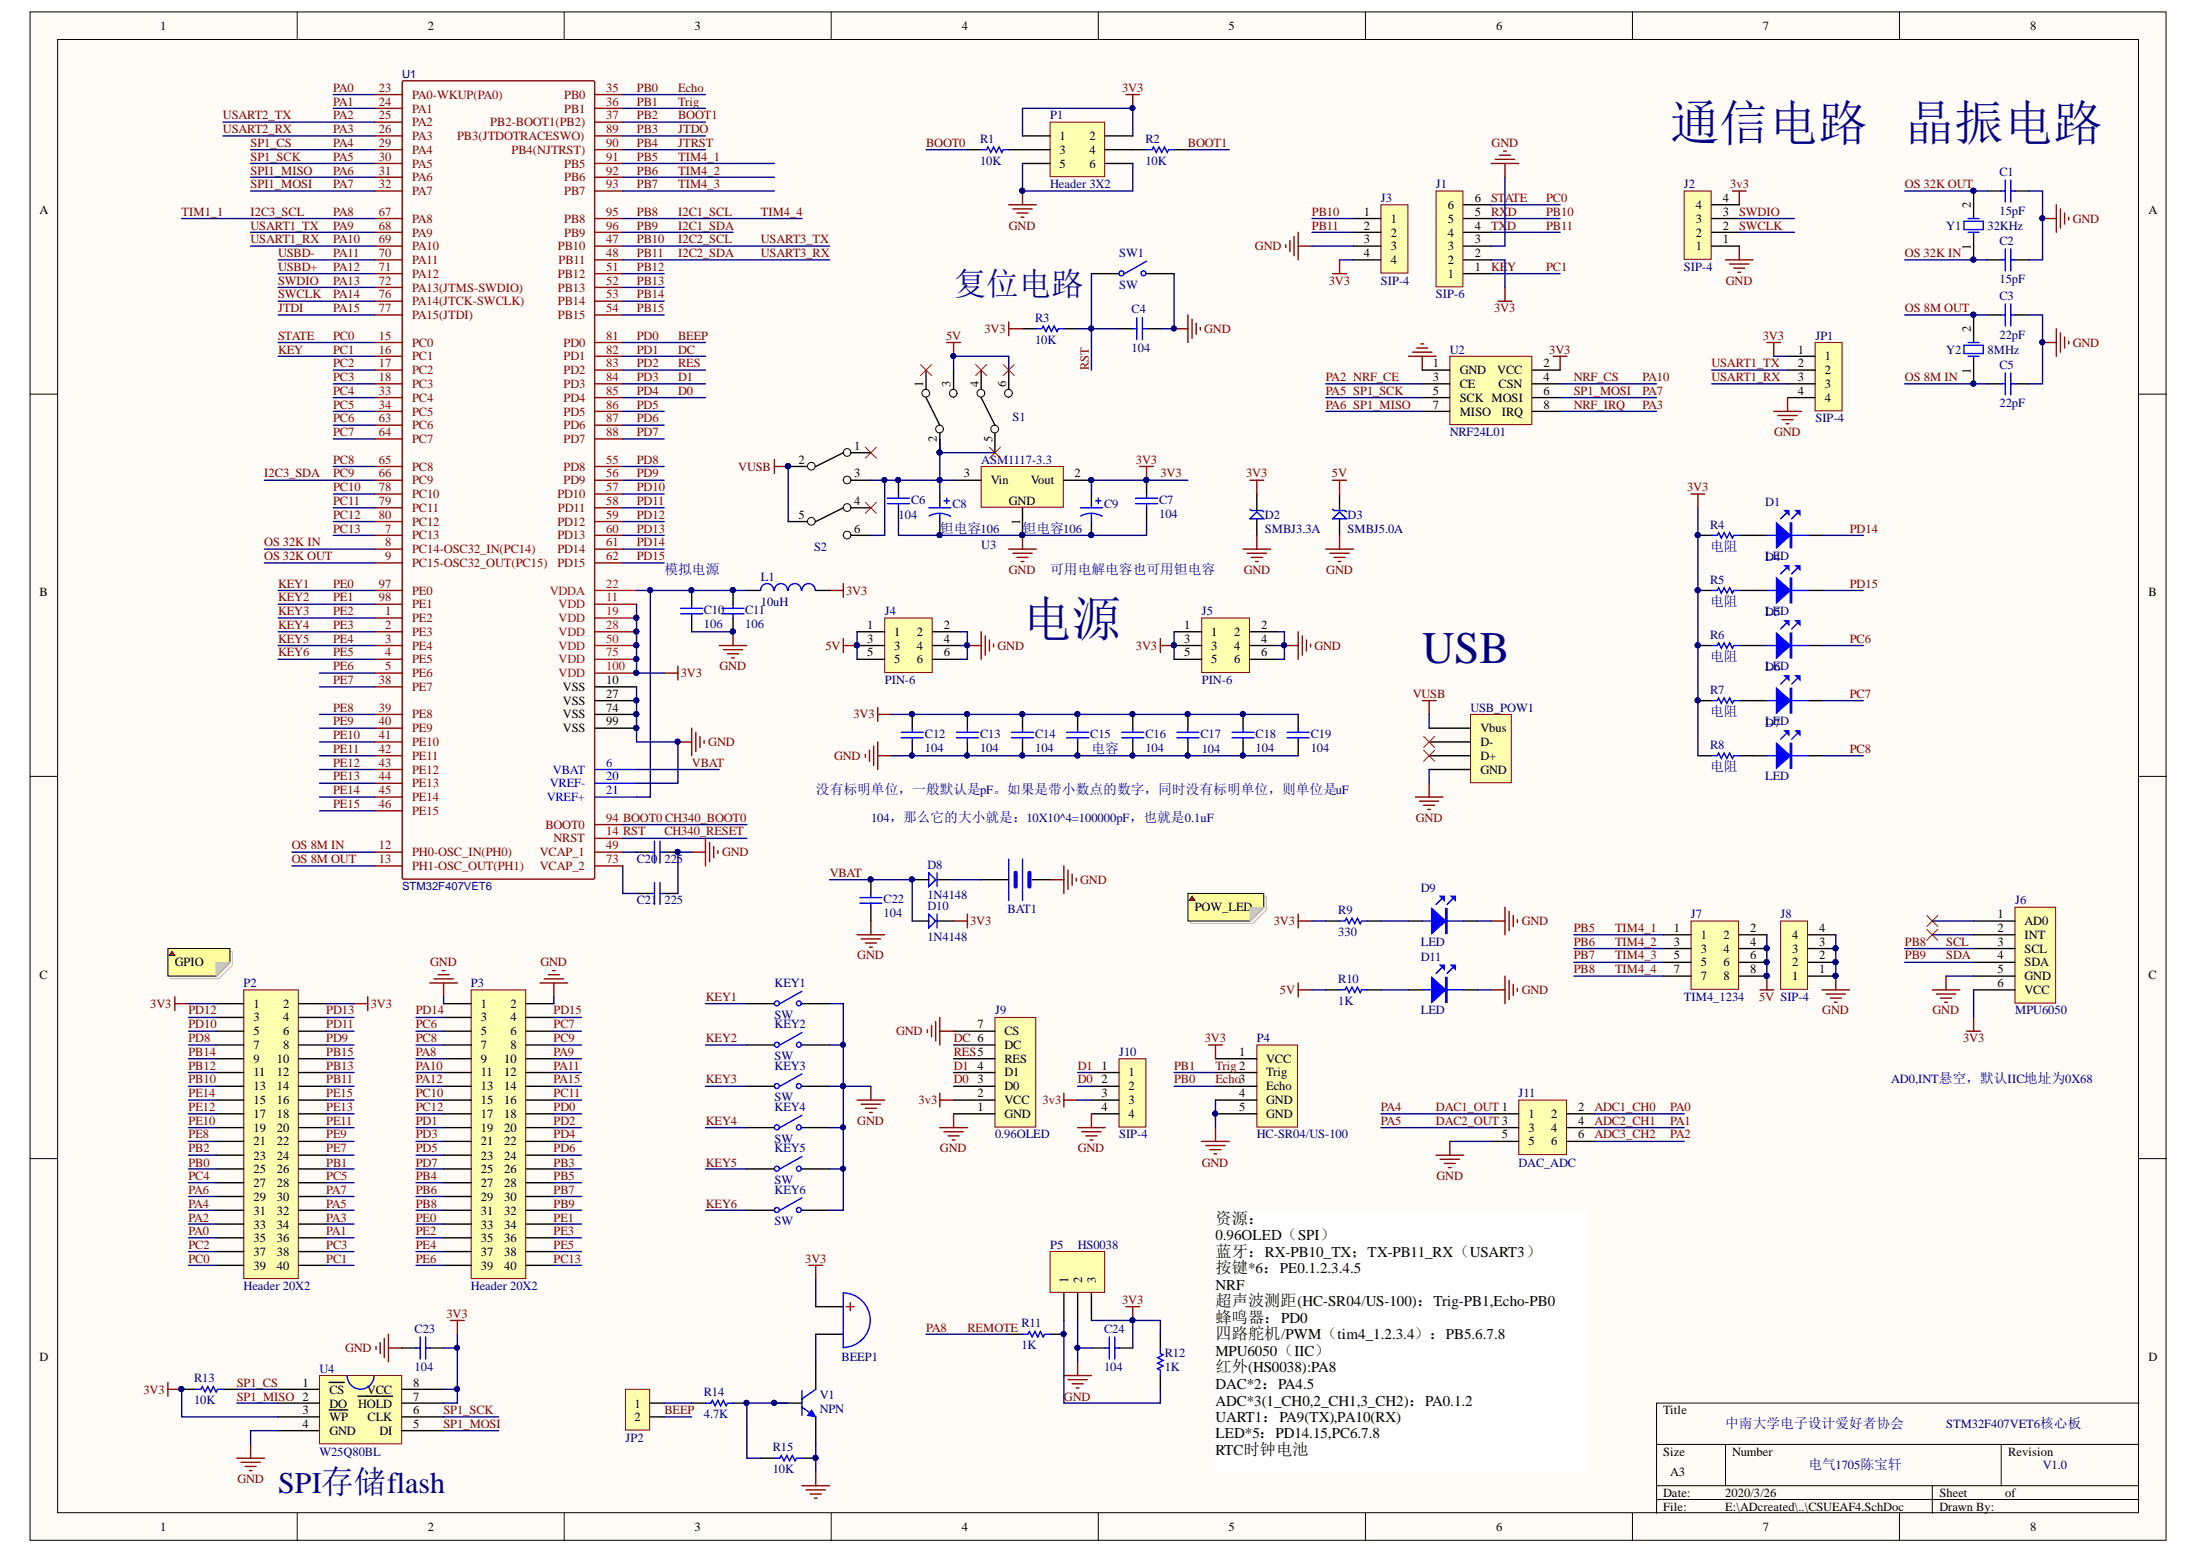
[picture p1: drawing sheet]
# Altium project CSUEAF4.PrjPcb
1 sheet, 88 parts. Net scope: global (net labels, ports and power ports of the same name join across sheets).
Board files: CSUEAF4_v2.0.PcbDoc, CSUEAF4_v2.0(no polygon).PcbDoc

## Sheet CSUEAF4.SchDoc
size A3

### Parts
BAT1  BATT  [BATM]  (value not drawn)
BEEP1  蜂鸣器  [蜂鸣器0905]  (value not drawn)
C1  15pF  [C0603]
C2  15pF  [C0603]
C3  22pF  [C0603]
C4  104  [C0603]
C5  22pF  [C0603]
C6  104  [C0603]
C7  104  [C0603]
C8  钽电容106  [3216-ce]
C9  钽电容106  [3216-ce]
C10  106  [C0603]
C11  106  [C0603]
C12  104  [C0603]
C13  104  [C0603]
C14  104  [C0603]
C15  电容  [C0603]
C16  104  [C0603]
C17  104  [C0603]
C18  104  [C0603]
C19  104  [C0603]
C20  225  [C0603]
C21  225  [C0603]
C22  104  [C0603]
C23  104  [C0603]
C24  104  [C0603]
D1  LED  [LED 0603B]
D2  SMBJ3.3A  [SMBJ]
D3  SMBJ5.0A  [SMBJ]
D4  LED  [LED 0603B]
D5  LED  [LED 0603B]
D6  LED  [LED 0603B]
D7  LED  [LED 0603B]
D8  1N4148  [DO-35]
D9  LED  [LED 0603G]
D10  1N4148  [DO-35]
D11  LED  [LED 0603G]
J1  SIP-6  [2.54排针1X6]
J2  SIP-4  [2.54XH接插件4P]
J3  SIP-4  [2.54排针1X4]
J4  PIN-6  [2.54排针2X3]
J5  PIN-6  [2.54排针2X3]
J6  MPU6050  [2.54排针1X6]
J7  TIM4_1234  [2.54排针2X4]
J8  SIP-4  [2.54排针1X4]
J9  0.96OLED  [OLED 0.96-SPI _无定位孔]
J10  SIP-4  [2.54排针1X4]
J11  DAC_ADC  [2.54排针2X3]
JP1  SIP-4  [2.54排针1X4]
JP2  JX2  [SIP2]  (value not drawn)
KEY1  SW  [按键微动开关3*6]
KEY2  SW  [按键微动开关3*6]
KEY3  SW  [按键微动开关3*6]
KEY4  SW  [按键微动开关3*6]
KEY5  SW  [按键微动开关3*6]
KEY6  SW  [按键微动开关3*6]
L1  10uH  [L0603]
P1  Header 3X2  [HDR2X3]
P2  Header 20X2  [HDR2X20]
P3  Header 20X2  [HDR2X20]
P4  HC-SR04/US-100  [HDR1X5]
P5  HS0038  [HDR1X3]
R1  10K  [R0603]
R2  10K  [R0603]
R3  10K  [R0603]
R4  电阻  [R0603]
R5  电阻  [R0603]
R6  电阻  [R0603]
R7  电阻  [R0603]
R8  电阻  [R0603]
R9  330  [R0603]
R10  1K  [R0603]
R11  1K  [R0603]
R12  1K  [R0603]
R13  10K  [R0603]
R14  4.7K  [R0603]
R15  10K  [R0603]
S1  SWITCH-6  [自锁开关5.8*5.8]  (value not drawn)
S2  SWITCH-6  [自锁开关5.8*5.8]  (value not drawn)
SW1  SW  [按键微动开关3*6]
U1  STM32F407VET6  [LQFP100]
U2  NRF24L01  [2.54排针2X4]
U3  AMS1117-3V3  [SOT223]  (value not drawn)
U4  W25Q80BL  [W25Q-SO8]
USB_POW1  (no value)  [MICRO-USB-5P4脚无定位孔]
V1  NPN  [SOT-23]
Y1  32KHz  [OSC-2x6-WI-B]
Y2  8MHz  [OSC-HC-49S]

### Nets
3V3: BEEP1.1(A) C7.2 C9.1 C12.2 C13.2 C14.2 C15.2 C16.2 C17.2 C18.2 C19.2 C23.1 C24.1 D2.2 D10.2 J1.2 J2.4 J3.4 J5.1 J5.3 J5.5 J6.6(VCC) J9.2(VCC) J10.3 JP1.1 L1.2 P1.1 P1.2 P2.1 P2.2 P4.1(VCC) P5.3 R3.1 R4.2 R5.2 R6.2 R7.2 R8.2 R9.2 R12.1 R13.2 U1.11(VDD) U1.19(VDD) U1.28(VDD) U1.50(VDD) U1.75(VDD) U1.100(VDD) U2.2(VCC) U3.2(Vout) U4.3(~{WP}) U4.7(~{HOLD}) U4.8(VCC)
5V: D3.2 J4.1 J4.3 J4.5 J7.2 J7.4 J7.6 J7.8 R10.2 S1.3 S1.6
GND: BAT1.2(GND) C1.1 C2.1 C3.1 C4.1 C5.1 C6.1 C7.1 C8.2 C9.2 C10.1 C11.1 C12.1 C13.1 C14.1 C15.1 C16.1 C17.1 C18.1 C19.1 C20.2 C21.2 C22.1 C23.2 C24.2 D2.1 D3.1 D9.K D11.K J1.3 J2.1 J3.3 J4.2 J4.4 J4.6 J5.2 J5.4 J5.6 J6.5(GND) J8.1 J8.2 J8.3 J8.4 J9.1(GND) J9.7(CS) J10.4 J11.5 JP1.4 KEY1.2(NO) KEY2.2(NO) KEY3.2(NO) KEY4.2(NO) KEY5.2(NO) KEY6.2(NO) P1.5 P1.6 P3.1 P3.2 P4.4(GND) P4.5(GND) P5.2 R15.1 SW1.2(NO) U1.10(VSS) U1.20(VREF-) U1.27(VSS) U1.74(VSS) U1.99(VSS) U2.1(GND) U3.1(GND) U4.4(GND) USB_POW1.5(GND) V1.2(E)
VUSB: S2.2 S2.5 USB_POW1.1(Vbus)
ADC1_CH0: J11.2 P2.35 U1.23(PA0-WKUP(PA0))  [also labelled PA0]
ADC2_CH1: J11.4 P2.36 U1.24(PA1)  [also labelled PA1]
ADC3_CH2: J11.6 P2.33 U1.25(PA2) U2.3(CE)  [also labelled NRF_CE, PA2, USART2_TX]
BEEP: JP2.2 P3.18 U1.81(PD0)  [also labelled PD0]
BOOT0: R1.2 U1.94(BOOT0)  [also labelled CH340_BOOT0]
BOOT1: P2.23 R2.1 U1.37(PB2-BOOT1(PB2))  [also labelled PB2]
CH340_RESET: C4.2 R3.2 SW1.1(COMMON) U1.14(NRST)  [also labelled RST]
D0: J9.3(D0) J10.2 P3.22 U1.85(PD4)  [also labelled PD4]
D1: J9.4(D1) J10.1 P3.21 U1.84(PD3)  [also labelled PD3]
DAC1_OUT: J11.1 P2.31 R13.1 U1.29(PA4) U4.1(~{CS})  [also labelled PA4, SP1_CS]
DAC2_OUT: J11.3 P2.32 U1.30(PA5) U2.5(SCK) U4.6(CLK)  [also labelled PA5, SP1_SCK]
DC: J9.6(DC) P3.19 U1.82(PD1)  [also labelled PD1]
Echo: P2.25 P4.3(Echo) U1.35(PB0)  [also labelled PB0]
I2C1_SCL: J6.3(SCL) J7.7 P3.31 U1.95(PB8)  [also labelled PB8, SCL, TIM4_4]
I2C1_SDA: J6.4(SDA) P3.32 U1.96(PB9)  [also labelled PB9, SDA]
I2C2_SCL: J1.5 J3.1 P2.13 U1.47(PB10)  [also labelled PB10, RXD, USART3_TX]
I2C2_SDA: J1.4 J3.2 P2.14 U1.48(PB11)  [also labelled PB11, TXD, USART3_RX]
I2C3_SCL: P3.9 R11.2 U1.67(PA8)  [also labelled PA8, REMOTE, TIM1_1]
I2C3_SDA: P3.8 U1.66(PC9)  [also labelled PC9]
JTDI: P3.14 U1.77(PA15(JTDI))  [also labelled PA15]
JTDO: P3.26 U1.89(PB3(JTDOTRACESWO))  [also labelled PB3]
JTRST: P3.27 U1.90(PB4(NJTRST))  [also labelled PB4]
KEY: J1.1 P2.40 U1.16(PC1)  [also labelled PC1]
KEY1: KEY1.1(COMMON) P3.33 U1.97(PE0)  [also labelled PE0]
KEY2: KEY2.1(COMMON) P3.34 U1.98(PE1)  [also labelled PE1]
KEY3: KEY3.1(COMMON) P3.35 U1.1(PE2)  [also labelled PE2]
KEY4: KEY4.1(COMMON) P3.36 U1.2(PE3)  [also labelled PE3]
KEY5: KEY5.1(COMMON) P3.37 U1.3(PE4)  [also labelled PE4]
KEY6: KEY6.1(COMMON) P3.38 U1.4(PE5)  [also labelled PE5]
NRF_CS: JP1.3 P3.11 U1.69(PA10) U2.4(CSN)  [also labelled PA10, USART1_RX]
NRF_IRQ: P2.34 U1.26(PA3) U2.8(IRQ)  [also labelled PA3, USART2_RX]
OS 8M IN: C5.2 U1.12(PH0-OSC_IN(PH0)) Y2.1(OSC1)
OS 8M OUT: C3.2 U1.13(PH1-OSC_OUT(PH1)) Y2.2(OSC2)
OS 32K IN: C2.2 U1.8(PC14-OSC32_IN(PC14)) Y1.1(OSC1)
OS 32K OUT: C1.2 U1.9(PC15-OSC32_OUT(PC15)) Y1.2(OSC2)
PA6: P2.29 U1.31(PA6) U2.7(MISO) U4.2(DO)  [also labelled SP1_MISO, SPI1_MISO]
PA7: P2.30 U1.32(PA7) U2.6(MOSI) U4.5(DI)  [also labelled SP1_MOSI, SPI1_MOSI]
PA9: JP1.2 P3.10 U1.68(PA9)  [also labelled USART1_TX]
PA11: P3.12 U1.70(PA11)  [also labelled USBD-]
PA12: P3.13 U1.71(PA12)  [also labelled USBD+]
PA13: J2.3 U1.72(PA13(JTMS-SWDIO))  [also labelled SWDIO]
PA14: J2.2 U1.76(PA14(JTCK-SWCLK))  [also labelled SWCLK]
PB1: P2.26 P4.2(Trig) U1.36(PB1)  [also labelled Trig]
PB5: J7.1 P3.28 U1.91(PB5)  [also labelled TIM4_1]
PB6: J7.3 P3.29 U1.92(PB6)  [also labelled TIM4_2]
PB7: J7.5 P3.30 U1.93(PB7)  [also labelled TIM4_3]
PB12: P2.11 U1.51(PB12)
PB13: P2.12 U1.52(PB13)
PB14: P2.9 U1.53(PB14)
PB15: P2.10 U1.54(PB15)
PC0: J1.6 P2.39 U1.15(PC0)  [also labelled STATE]
PC2: P2.37 U1.17(PC2)
PC3: P2.38 U1.18(PC3)
PC4: P2.27 U1.33(PC4)
PC5: P2.28 U1.34(PC5)
PC6: D5.K P3.5 U1.63(PC6)
PC7: D6.K P3.6 U1.64(PC7)
PC8: D7.K P3.7 U1.65(PC8)
PC10: P3.15 U1.78(PC10)
PC11: P3.16 U1.79(PC11)
PC12: P3.17 U1.80(PC12)
PC13: P3.40 U1.7(PC13)
PD2: J9.5(RES) P3.20 U1.83(PD2)  [also labelled RES]
PD5: P3.23 U1.86(PD5)
PD6: P3.24 U1.87(PD6)
PD7: P3.25 U1.88(PD7)
PD8: P2.7 U1.55(PD8)
PD9: P2.8 U1.56(PD9)
PD10: P2.5 U1.57(PD10)
PD11: P2.6 U1.58(PD11)
PD12: P2.3 U1.59(PD12)
PD13: P2.4 U1.60(PD13)
PD14: D1.K P3.3 U1.61(PD14)
PD15: D4.K P3.4 U1.62(PD15)
PE6: P3.39 U1.5(PE6)
PE7: P2.24 U1.38(PE7)
PE8: P2.21 U1.39(PE8)
PE9: P2.22 U1.40(PE9)
PE10: P2.19 U1.41(PE10)
PE11: P2.20 U1.42(PE11)
PE12: P2.17 U1.43(PE12)
PE13: P2.18 U1.44(PE13)
PE14: P2.15 U1.45(PE14)
PE15: P2.16 U1.46(PE15)
VBAT: C22.2 D8.1 D10.1 U1.6(VBAT)
NetBAT1_1: BAT1.1(VCC) D8.2
NetBEEP1_2: BEEP1.2(B) V1.3(C)
NetC6_2: C6.2 C8.1 S1.2 S1.5 S2.3 S2.6 U3.3(Vin)
NetC10_2: C10.2 C11.2 L1.1 U1.21(VREF+) U1.22(VDDA)
NetC20_1: C20.1 U1.49(VCAP_1)
NetC21_1: C21.1 U1.73(VCAP_2)
NetD1_A: D1.A R4.1
NetD4_A: D4.A R5.1
NetD5_A: D5.A R6.1
NetD6_A: D6.A R7.1
NetD7_A: D7.A R8.1
NetD9_A: D9.A R9.1
NetD11_A: D11.A R10.1
NetJP2_1: JP2.1 R14.1
NetP1_3: P1.3 R1.1
NetP1_4: P1.4 R2.2
NetP5_1: P5.1 R11.1 R12.2
NetR14_2: R14.2 R15.2 V1.1(B)

Not connected (* = marked no-connect by the designer): J6 1(AD0)* 2(INT)*; S1 1* 4*; S2 1* 4*; USB_POW1 2(D-)* 3(D+)*

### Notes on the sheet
- 通信电路
- (near C1) 晶振电路
- (near R3) 复位电路
- (near U3) ASM1117-3.3
- (near C10) 模拟电源
- 可用电解电容也可用钽电容
- 电源
- USB
- 没有标明单位，一般默认是pF。如果是带小数点的数字，同时没有标明单位，则单位是uF
- 104，那么它的大小就是：10X10^4=100000pF，也就是0.1uF
- POW_LEDS
- (near P2) GPIO
- AD0,INT悬空，默认IIC地址为0X68
- 中南大学电子设计爱好者协会
- STM32F407VET6核心板
- (near U4) SPI存储flash
- 资源：
  0.96OLED（SPI）
  蓝牙：RX-PB10_TX；TX-PB11_RX（USART3）
  按键*6：PE0.1.2.3.4.5
  NRF
  超声波测距(HC-SR04/US-100)：Trig-PB1,Echo-PB0
  蜂鸣器：PD0
  四路舵机/PWM（tim4_1.2.3.4）：PB5.6.7.8
  MPU6050（IIC）
  红外(HS0038):PA8
  DAC*2：PA4.5
  ADC*3(1_CH0,2_CH1,3_CH2)：PA0.1.2
  UART1：PA9(TX),PA10(RX)
  LED*5：PD14.15,PC6.7.8
  RTC时钟电池
- 电气1705陈宝轩
- V1.0
